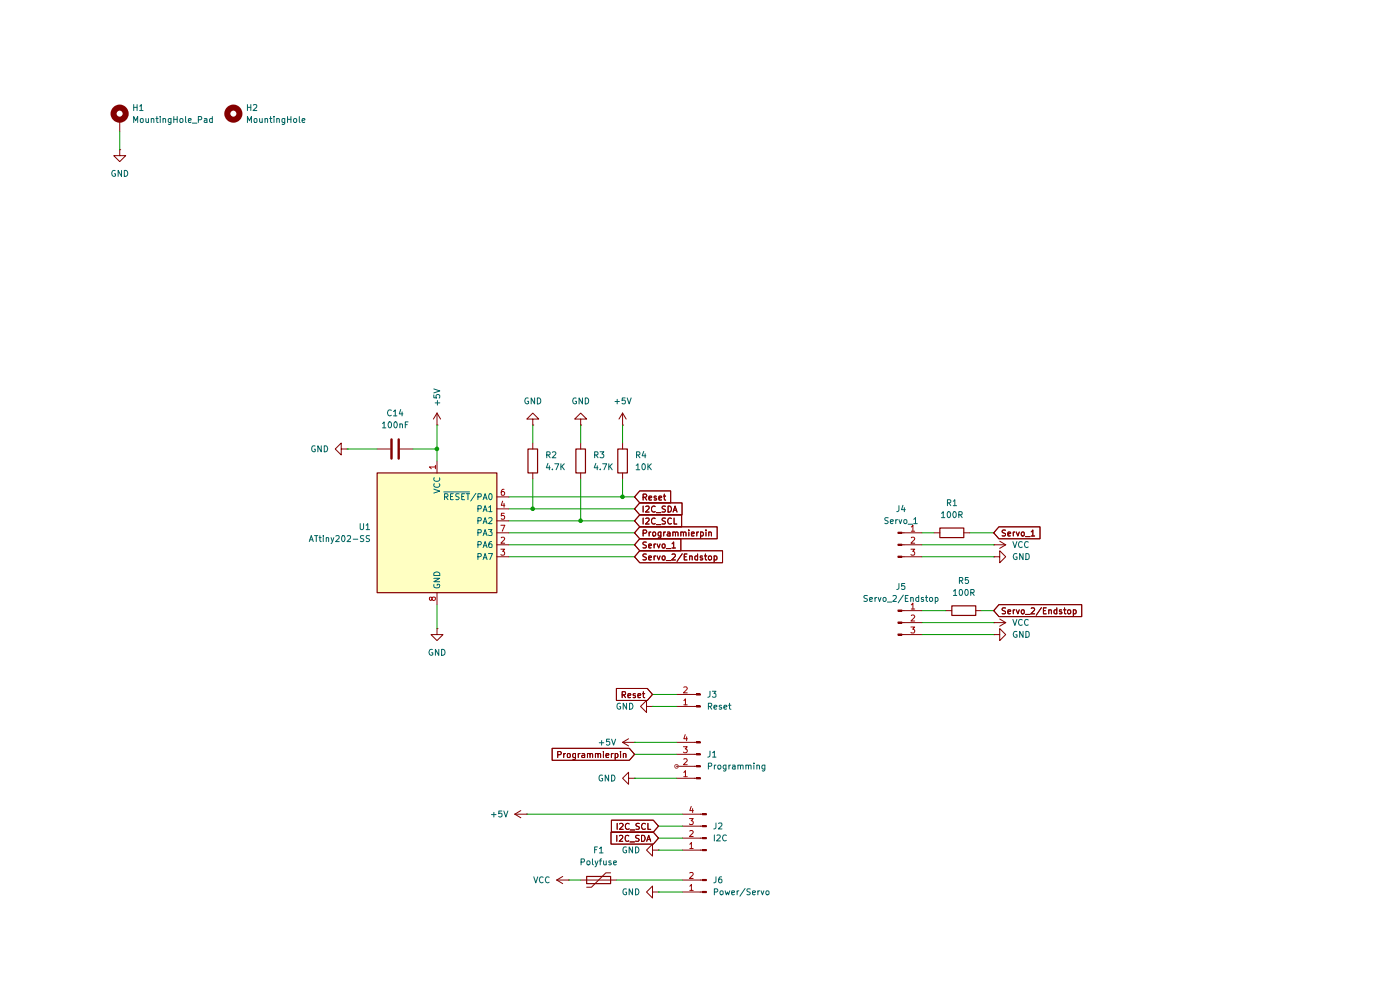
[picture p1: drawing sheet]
(kicad_sch
 (version 20250114)
 (generator "eeschema")
 (generator_version "9.0")
 (paper "A4")
 (lib_symbols
  (symbol "Connector:Conn_01x02_Pin"
   (pin_names
    (offset 1.016) (hide yes)) (exclude_from_sim no) (in_bom yes) (on_board yes)
   (property "Reference" "J" (at 0 2.54 0) (effects (font (size 1.27 1.27))))
   (property "Value" "Conn_01x02_Pin" (at 0 -5.08 0) (effects (font (size 1.27 1.27))))
   (property "Footprint" "" (at 0 0 0) (effects (font (size 1.27 1.27)) (hide yes)))
   (property "Datasheet" "~" (at 0 0 0) (effects (font (size 1.27 1.27)) (hide yes)))
   (property "Description" "Generic connector, single row, 01x02, script generated" (at 0 0 0) (effects (font (size 1.27 1.27)) (hide yes)))
   (property "ki_locked" "" (at 0 0 0) (effects (font (size 1.27 1.27))))
   (symbol "Conn_01x02_Pin_1_1"
    (rectangle (start 0.8636 0.127) (end 0 -0.127) (stroke (width 0.1524) (type default)) (fill (type outline)))
    (rectangle (start 0.8636 -2.413) (end 0 -2.667) (stroke (width 0.1524) (type default)) (fill (type outline)))
    (polyline (pts (xy 1.27 0) (xy 0.8636 0)) (stroke (width 0.1524) (type default)) (fill (type none)))
    (polyline (pts (xy 1.27 -2.54) (xy 0.8636 -2.54)) (stroke (width 0.1524) (type default)) (fill (type none)))
    (pin passive line (at 5.08 0 180) (length 3.81) (name "Pin_1" (effects (font (size 1.27 1.27)))) (number "1" (effects (font (size 1.27 1.27)))))
    (pin passive line (at 5.08 -2.54 180) (length 3.81) (name "Pin_2" (effects (font (size 1.27 1.27)))) (number "2" (effects (font (size 1.27 1.27))))))
   (embedded_fonts no))
  (symbol "Connector:Conn_01x03_Pin"
   (pin_names
    (offset 1.016) (hide yes)) (exclude_from_sim no) (in_bom yes) (on_board yes)
   (property "Reference" "J" (at 0 5.08 0) (effects (font (size 1.27 1.27))))
   (property "Value" "Conn_01x03_Pin" (at 0 -5.08 0) (effects (font (size 1.27 1.27))))
   (property "Footprint" "" (at 0 0 0) (effects (font (size 1.27 1.27)) (hide yes)))
   (property "Datasheet" "~" (at 0 0 0) (effects (font (size 1.27 1.27)) (hide yes)))
   (property "Description" "Generic connector, single row, 01x03, script generated" (at 0 0 0) (effects (font (size 1.27 1.27)) (hide yes)))
   (property "ki_locked" "" (at 0 0 0) (effects (font (size 1.27 1.27))))
   (symbol "Conn_01x03_Pin_1_1"
    (rectangle (start 0.8636 2.667) (end 0 2.413) (stroke (width 0.1524) (type default)) (fill (type outline)))
    (rectangle (start 0.8636 0.127) (end 0 -0.127) (stroke (width 0.1524) (type default)) (fill (type outline)))
    (rectangle (start 0.8636 -2.413) (end 0 -2.667) (stroke (width 0.1524) (type default)) (fill (type outline)))
    (polyline (pts (xy 1.27 2.54) (xy 0.8636 2.54)) (stroke (width 0.1524) (type default)) (fill (type none)))
    (polyline (pts (xy 1.27 0) (xy 0.8636 0)) (stroke (width 0.1524) (type default)) (fill (type none)))
    (polyline (pts (xy 1.27 -2.54) (xy 0.8636 -2.54)) (stroke (width 0.1524) (type default)) (fill (type none)))
    (pin passive line (at 5.08 2.54 180) (length 3.81) (name "Pin_1" (effects (font (size 1.27 1.27)))) (number "1" (effects (font (size 1.27 1.27)))))
    (pin passive line (at 5.08 0 180) (length 3.81) (name "Pin_2" (effects (font (size 1.27 1.27)))) (number "2" (effects (font (size 1.27 1.27)))))
    (pin passive line (at 5.08 -2.54 180) (length 3.81) (name "Pin_3" (effects (font (size 1.27 1.27)))) (number "3" (effects (font (size 1.27 1.27))))))
   (embedded_fonts no))
  (symbol "Connector:Conn_01x04_Pin"
   (pin_names
    (offset 1.016) (hide yes)) (exclude_from_sim no) (in_bom yes) (on_board yes)
   (property "Reference" "J" (at 0 5.08 0) (effects (font (size 1.27 1.27))))
   (property "Value" "Conn_01x04_Pin" (at 0 -7.62 0) (effects (font (size 1.27 1.27))))
   (property "Footprint" "" (at 0 0 0) (effects (font (size 1.27 1.27)) (hide yes)))
   (property "Datasheet" "~" (at 0 0 0) (effects (font (size 1.27 1.27)) (hide yes)))
   (property "Description" "Generic connector, single row, 01x04, script generated" (at 0 0 0) (effects (font (size 1.27 1.27)) (hide yes)))
   (property "ki_locked" "" (at 0 0 0) (effects (font (size 1.27 1.27))))
   (symbol "Conn_01x04_Pin_1_1"
    (rectangle (start 0.8636 2.667) (end 0 2.413) (stroke (width 0.1524) (type default)) (fill (type outline)))
    (rectangle (start 0.8636 0.127) (end 0 -0.127) (stroke (width 0.1524) (type default)) (fill (type outline)))
    (rectangle (start 0.8636 -2.413) (end 0 -2.667) (stroke (width 0.1524) (type default)) (fill (type outline)))
    (rectangle (start 0.8636 -4.953) (end 0 -5.207) (stroke (width 0.1524) (type default)) (fill (type outline)))
    (polyline (pts (xy 1.27 2.54) (xy 0.8636 2.54)) (stroke (width 0.1524) (type default)) (fill (type none)))
    (polyline (pts (xy 1.27 0) (xy 0.8636 0)) (stroke (width 0.1524) (type default)) (fill (type none)))
    (polyline (pts (xy 1.27 -2.54) (xy 0.8636 -2.54)) (stroke (width 0.1524) (type default)) (fill (type none)))
    (polyline (pts (xy 1.27 -5.08) (xy 0.8636 -5.08)) (stroke (width 0.1524) (type default)) (fill (type none)))
    (pin passive line (at 5.08 2.54 180) (length 3.81) (name "Pin_1" (effects (font (size 1.27 1.27)))) (number "1" (effects (font (size 1.27 1.27)))))
    (pin passive line (at 5.08 0 180) (length 3.81) (name "Pin_2" (effects (font (size 1.27 1.27)))) (number "2" (effects (font (size 1.27 1.27)))))
    (pin passive line (at 5.08 -2.54 180) (length 3.81) (name "Pin_3" (effects (font (size 1.27 1.27)))) (number "3" (effects (font (size 1.27 1.27)))))
    (pin passive line (at 5.08 -5.08 180) (length 3.81) (name "Pin_4" (effects (font (size 1.27 1.27)))) (number "4" (effects (font (size 1.27 1.27))))))
   (embedded_fonts no))
  (symbol "Device:C"
   (pin_numbers (hide yes))
   (pin_names
    (offset 0.254)) (exclude_from_sim no) (in_bom yes) (on_board yes)
   (property "Reference" "C" (at 0.635 2.54 0) (effects (font (size 1.27 1.27)) (justify left)))
   (property "Value" "C" (at 0.635 -2.54 0) (effects (font (size 1.27 1.27)) (justify left)))
   (property "Footprint" "" (at 0.9652 -3.81 0) (effects (font (size 1.27 1.27)) (hide yes)))
   (property "Datasheet" "~" (at 0 0 0) (effects (font (size 1.27 1.27)) (hide yes)))
   (property "Description" "Unpolarized capacitor" (at 0 0 0) (effects (font (size 1.27 1.27)) (hide yes)))
   (symbol "C_0_1"
    (polyline (pts (xy -2.032 0.762) (xy 2.032 0.762)) (stroke (width 0.508) (type default)) (fill (type none)))
    (polyline (pts (xy -2.032 -0.762) (xy 2.032 -0.762)) (stroke (width 0.508) (type default)) (fill (type none))))
   (symbol "C_1_1"
    (pin passive line (at 0 3.81 270) (length 2.794) (name "~" (effects (font (size 1.27 1.27)))) (number "1" (effects (font (size 1.27 1.27)))))
    (pin passive line (at 0 -3.81 90) (length 2.794) (name "~" (effects (font (size 1.27 1.27)))) (number "2" (effects (font (size 1.27 1.27))))))
   (embedded_fonts no))
  (symbol "Device:Polyfuse"
   (pin_numbers (hide yes))
   (pin_names
    (offset 0)) (exclude_from_sim no) (in_bom yes) (on_board yes)
   (property "Reference" "F" (at -2.54 0 90) (effects (font (size 1.27 1.27))))
   (property "Value" "Polyfuse" (at 2.54 0 90) (effects (font (size 1.27 1.27))))
   (property "Footprint" "" (at 1.27 -5.08 0) (effects (font (size 1.27 1.27)) (justify left) (hide yes)))
   (property "Datasheet" "~" (at 0 0 0) (effects (font (size 1.27 1.27)) (hide yes)))
   (property "Description" "Resettable fuse, polymeric positive temperature coefficient" (at 0 0 0) (effects (font (size 1.27 1.27)) (hide yes)))
   (symbol "Polyfuse_0_1"
    (polyline (pts (xy -1.524 2.54) (xy -1.524 1.524) (xy 1.524 -1.524) (xy 1.524 -2.54)) (stroke (width 0) (type default)) (fill (type none)))
    (rectangle (start -0.762 2.54) (end 0.762 -2.54) (stroke (width 0.254) (type default)) (fill (type none)))
    (polyline (pts (xy 0 2.54) (xy 0 -2.54)) (stroke (width 0) (type default)) (fill (type none))))
   (symbol "Polyfuse_1_1"
    (pin passive line (at 0 3.81 270) (length 1.27) (name "~" (effects (font (size 1.27 1.27)))) (number "1" (effects (font (size 1.27 1.27)))))
    (pin passive line (at 0 -3.81 90) (length 1.27) (name "~" (effects (font (size 1.27 1.27)))) (number "2" (effects (font (size 1.27 1.27))))))
   (embedded_fonts no))
  (symbol "Device:R"
   (pin_numbers (hide yes))
   (pin_names
    (offset 0)) (exclude_from_sim no) (in_bom yes) (on_board yes)
   (property "Reference" "R" (at 2.032 0 90) (effects (font (size 1.27 1.27))))
   (property "Value" "R" (at 0 0 90) (effects (font (size 1.27 1.27))))
   (property "Footprint" "" (at -1.778 0 90) (effects (font (size 1.27 1.27)) (hide yes)))
   (property "Datasheet" "~" (at 0 0 0) (effects (font (size 1.27 1.27)) (hide yes)))
   (property "Description" "Resistor" (at 0 0 0) (effects (font (size 1.27 1.27)) (hide yes)))
   (symbol "R_0_1"
    (rectangle (start -1.016 -2.54) (end 1.016 2.54) (stroke (width 0.254) (type default)) (fill (type none))))
   (symbol "R_1_1"
    (pin passive line (at 0 3.81 270) (length 1.27) (name "~" (effects (font (size 1.27 1.27)))) (number "1" (effects (font (size 1.27 1.27)))))
    (pin passive line (at 0 -3.81 90) (length 1.27) (name "~" (effects (font (size 1.27 1.27)))) (number "2" (effects (font (size 1.27 1.27))))))
   (embedded_fonts no))
  (symbol "MCU_Microchip_ATtiny:ATtiny202-SS" (exclude_from_sim no) (in_bom yes) (on_board yes)
   (property "Reference" "U" (at -12.7 13.97 0) (effects (font (size 1.27 1.27)) (justify left bottom)))
   (property "Value" "ATtiny202-SS" (at 2.54 -13.97 0) (effects (font (size 1.27 1.27)) (justify left top)))
   (property "Footprint" "Package_SO:SOIC-8_3.9x4.9mm_P1.27mm" (at 0 0 0) (effects (font (size 1.27 1.27)
    (italic yes)) (hide yes)))
   (property "Datasheet" "http://ww1.microchip.com/downloads/en/DeviceDoc/ATtiny202-402-AVR-MCU-with-Core-Independent-Peripherals_and-picoPower-40001969A.pdf" (at 0 0 0) (effects (font (size 1.27 1.27)) (hide yes)))
   (property "Description" "20MHz, 2kB Flash, 128B SRAM, 64B EEPROM, SOIC-8" (at 0 0 0) (effects (font (size 1.27 1.27)) (hide yes)))
   (symbol "ATtiny202-SS_0_1"
    (rectangle (start -12.7 -12.7) (end 12.7 12.7) (stroke (width 0.254) (type default)) (fill (type background))))
   (symbol "ATtiny202-SS_1_1"
    (pin power_in line (at 0 15.24 270) (length 2.54) (name "VCC" (effects (font (size 1.27 1.27)))) (number "1" (effects (font (size 1.27 1.27)))))
    (pin power_in line (at 0 -15.24 90) (length 2.54) (name "GND" (effects (font (size 1.27 1.27)))) (number "8" (effects (font (size 1.27 1.27)))))
    (pin bidirectional line (at 15.24 7.62 180) (length 2.54) (name "~{RESET}/PA0" (effects (font (size 1.27 1.27)))) (number "6" (effects (font (size 1.27 1.27)))))
    (pin bidirectional line (at 15.24 5.08 180) (length 2.54) (name "PA1" (effects (font (size 1.27 1.27)))) (number "4" (effects (font (size 1.27 1.27)))))
    (pin bidirectional line (at 15.24 2.54 180) (length 2.54) (name "PA2" (effects (font (size 1.27 1.27)))) (number "5" (effects (font (size 1.27 1.27)))))
    (pin bidirectional line (at 15.24 0 180) (length 2.54) (name "PA3" (effects (font (size 1.27 1.27)))) (number "7" (effects (font (size 1.27 1.27)))))
    (pin bidirectional line (at 15.24 -2.54 180) (length 2.54) (name "PA6" (effects (font (size 1.27 1.27)))) (number "2" (effects (font (size 1.27 1.27)))))
    (pin bidirectional line (at 15.24 -5.08 180) (length 2.54) (name "PA7" (effects (font (size 1.27 1.27)))) (number "3" (effects (font (size 1.27 1.27))))))
   (embedded_fonts no))
  (symbol "Mechanical:MountingHole"
   (pin_names
    (offset 1.016)) (exclude_from_sim no) (in_bom no) (on_board yes)
   (property "Reference" "H" (at 0 5.08 0) (effects (font (size 1.27 1.27))))
   (property "Value" "MountingHole" (at 0 3.175 0) (effects (font (size 1.27 1.27))))
   (property "Footprint" "" (at 0 0 0) (effects (font (size 1.27 1.27)) (hide yes)))
   (property "Datasheet" "~" (at 0 0 0) (effects (font (size 1.27 1.27)) (hide yes)))
   (property "Description" "Mounting Hole without connection" (at 0 0 0) (effects (font (size 1.27 1.27)) (hide yes)))
   (symbol "MountingHole_0_1"
    (circle (center 0 0) (radius 1.27) (stroke (width 1.27) (type default)) (fill (type none))))
   (embedded_fonts no))
  (symbol "Mechanical:MountingHole_Pad"
   (pin_numbers (hide yes))
   (pin_names
    (offset 1.016) (hide yes)) (exclude_from_sim no) (in_bom no) (on_board yes)
   (property "Reference" "H" (at 0 6.35 0) (effects (font (size 1.27 1.27))))
   (property "Value" "MountingHole_Pad" (at 0 4.445 0) (effects (font (size 1.27 1.27))))
   (property "Footprint" "" (at 0 0 0) (effects (font (size 1.27 1.27)) (hide yes)))
   (property "Datasheet" "~" (at 0 0 0) (effects (font (size 1.27 1.27)) (hide yes)))
   (property "Description" "Mounting Hole with connection" (at 0 0 0) (effects (font (size 1.27 1.27)) (hide yes)))
   (symbol "MountingHole_Pad_0_1"
    (circle (center 0 1.27) (radius 1.27) (stroke (width 1.27) (type default)) (fill (type none))))
   (symbol "MountingHole_Pad_1_1"
    (pin input line (at 0 -2.54 90) (length 2.54) (name "1" (effects (font (size 1.27 1.27)))) (number "1" (effects (font (size 1.27 1.27))))))
   (embedded_fonts no))
  (symbol "power:+5V"
   (power)
   (pin_numbers (hide yes))
   (pin_names
    (offset 0) (hide yes)) (exclude_from_sim no) (in_bom yes) (on_board yes)
   (property "Reference" "#PWR" (at 0 -3.81 0) (effects (font (size 1.27 1.27)) (hide yes)))
   (property "Value" "+5V" (at 0 3.556 0) (effects (font (size 1.27 1.27))))
   (property "Footprint" "" (at 0 0 0) (effects (font (size 1.27 1.27)) (hide yes)))
   (property "Datasheet" "" (at 0 0 0) (effects (font (size 1.27 1.27)) (hide yes)))
   (property "Description" "Power symbol creates a global label with name \"+5V\"" (at 0 0 0) (effects (font (size 1.27 1.27)) (hide yes)))
   (symbol "+5V_0_1"
    (polyline (pts (xy -0.762 1.27) (xy 0 2.54)) (stroke (width 0) (type default)) (fill (type none)))
    (polyline (pts (xy 0 2.54) (xy 0.762 1.27)) (stroke (width 0) (type default)) (fill (type none)))
    (polyline (pts (xy 0 0) (xy 0 2.54)) (stroke (width 0) (type default)) (fill (type none))))
   (symbol "+5V_1_1"
    (pin power_in line (at 0 0 90) (length 0) (name "~" (effects (font (size 1.27 1.27)))) (number "1" (effects (font (size 1.27 1.27))))))
   (embedded_fonts no))
  (symbol "power:GND"
   (power)
   (pin_numbers (hide yes))
   (pin_names
    (offset 0) (hide yes)) (exclude_from_sim no) (in_bom yes) (on_board yes)
   (property "Reference" "#PWR" (at 0 -6.35 0) (effects (font (size 1.27 1.27)) (hide yes)))
   (property "Value" "GND" (at 0 -3.81 0) (effects (font (size 1.27 1.27))))
   (property "Footprint" "" (at 0 0 0) (effects (font (size 1.27 1.27)) (hide yes)))
   (property "Datasheet" "" (at 0 0 0) (effects (font (size 1.27 1.27)) (hide yes)))
   (property "Description" "Power symbol creates a global label with name \"GND\" , ground" (at 0 0 0) (effects (font (size 1.27 1.27)) (hide yes)))
   (symbol "GND_0_1"
    (polyline (pts (xy 0 0) (xy 0 -1.27) (xy 1.27 -1.27) (xy 0 -2.54) (xy -1.27 -1.27) (xy 0 -1.27)) (stroke (width 0) (type default)) (fill (type none))))
   (symbol "GND_1_1"
    (pin power_in line (at 0 0 270) (length 0) (name "~" (effects (font (size 1.27 1.27)))) (number "1" (effects (font (size 1.27 1.27))))))
   (embedded_fonts no)))
 (junction
  (at 123.19 110.49)
  (diameter 0)
  (color 0 0 0 0))
 (junction
  (at 132.08 105.41)
  (diameter 0)
  (color 0 0 0 0))
 (junction
  (at 92.71 95.25)
  (diameter 0)
  (color 0 0 0 0))
 (junction
  (at 113.03 107.95)
  (diameter 0)
  (color 0 0 0 0))
 (wire
  (pts (xy 195.58 118.11) (xy 210.82 118.11))
  (stroke (width 0) (type default)))
 (wire
  (pts (xy 107.95 113.03) (xy 134.62 113.03))
  (stroke (width 0) (type default)))
 (wire
  (pts (xy 205.74 113.03) (xy 210.82 113.03))
  (stroke (width 0) (type default)))
 (wire
  (pts (xy 195.58 129.54) (xy 200.66 129.54))
  (stroke (width 0) (type default)))
 (wire
  (pts (xy 92.71 128.27) (xy 92.71 133.35))
  (stroke (width 0) (type default)))
 (wire
  (pts (xy 113.03 101.6) (xy 113.03 107.95))
  (stroke (width 0) (type default)))
 (wire
  (pts (xy 107.95 105.41) (xy 132.08 105.41))
  (stroke (width 0) (type default)))
 (wire
  (pts (xy 138.43 147.32) (xy 143.51 147.32))
  (stroke (width 0) (type default)))
 (wire
  (pts (xy 132.08 105.41) (xy 134.62 105.41))
  (stroke (width 0) (type default)))
 (wire
  (pts (xy 195.58 134.62) (xy 210.82 134.62))
  (stroke (width 0) (type default)))
 (wire
  (pts (xy 113.03 90.17) (xy 113.03 93.98))
  (stroke (width 0) (type default)))
 (wire
  (pts (xy 138.43 149.86) (xy 143.51 149.86))
  (stroke (width 0) (type default)))
 (wire
  (pts (xy 195.58 115.57) (xy 210.82 115.57))
  (stroke (width 0) (type default)))
 (wire
  (pts (xy 113.03 107.95) (xy 134.62 107.95))
  (stroke (width 0) (type default)))
 (wire
  (pts (xy 139.7 189.23) (xy 144.78 189.23))
  (stroke (width 0) (type default)))
 (wire
  (pts (xy 139.7 175.26) (xy 144.78 175.26))
  (stroke (width 0) (type default)))
 (wire
  (pts (xy 208.28 129.54) (xy 210.82 129.54))
  (stroke (width 0) (type default)))
 (wire
  (pts (xy 134.62 157.48) (xy 143.51 157.48))
  (stroke (width 0) (type default)))
 (wire
  (pts (xy 25.4 27.94) (xy 25.4 31.75))
  (stroke (width 0) (type default)))
 (wire
  (pts (xy 111.76 172.72) (xy 144.78 172.72))
  (stroke (width 0) (type default)))
 (wire
  (pts (xy 107.95 110.49) (xy 123.19 110.49))
  (stroke (width 0) (type default)))
 (wire
  (pts (xy 139.7 177.8) (xy 144.78 177.8))
  (stroke (width 0) (type default)))
 (wire
  (pts (xy 92.71 90.17) (xy 92.71 95.25))
  (stroke (width 0) (type default)))
 (wire
  (pts (xy 195.58 113.03) (xy 198.12 113.03))
  (stroke (width 0) (type default)))
 (wire
  (pts (xy 132.08 101.6) (xy 132.08 105.41))
  (stroke (width 0) (type default)))
 (wire
  (pts (xy 107.95 115.57) (xy 134.62 115.57))
  (stroke (width 0) (type default)))
 (wire
  (pts (xy 120.65 186.69) (xy 123.19 186.69))
  (stroke (width 0) (type default)))
 (wire
  (pts (xy 195.58 132.08) (xy 210.82 132.08))
  (stroke (width 0) (type default)))
 (wire
  (pts (xy 134.62 160.02) (xy 143.51 160.02))
  (stroke (width 0) (type default)))
 (wire
  (pts (xy 87.63 95.25) (xy 92.71 95.25))
  (stroke (width 0) (type default)))
 (wire
  (pts (xy 107.95 107.95) (xy 113.03 107.95))
  (stroke (width 0) (type default)))
 (wire
  (pts (xy 107.95 118.11) (xy 134.62 118.11))
  (stroke (width 0) (type default)))
 (wire
  (pts (xy 123.19 90.17) (xy 123.19 93.98))
  (stroke (width 0) (type default)))
 (wire
  (pts (xy 132.08 90.17) (xy 132.08 93.98))
  (stroke (width 0) (type default)))
 (wire
  (pts (xy 92.71 95.25) (xy 92.71 97.79))
  (stroke (width 0) (type default)))
 (wire
  (pts (xy 123.19 101.6) (xy 123.19 110.49))
  (stroke (width 0) (type default)))
 (wire
  (pts (xy 134.62 165.1) (xy 143.51 165.1))
  (stroke (width 0) (type default)))
 (wire
  (pts (xy 130.81 186.69) (xy 144.78 186.69))
  (stroke (width 0) (type default)))
 (wire
  (pts (xy 139.7 180.34) (xy 144.78 180.34))
  (stroke (width 0) (type default)))
 (wire
  (pts (xy 73.66 95.25) (xy 80.01 95.25))
  (stroke (width 0) (type default)))
 (wire
  (pts (xy 123.19 110.49) (xy 134.62 110.49))
  (stroke (width 0) (type default)))
 (global_label "Programmierpin"
  (shape input)
  (at 134.62 113.03 0)
  (fields_autoplaced yes)
  (effects (font (size 1.27 1.27)) (justify left))
  (property "Intersheetrefs" "${INTERSHEET_REFS}" (at 152.6636 113.03 0) (effects (font (size 1.27 1.27)) (justify left) (hide yes))))
 (global_label "Servo_2{slash}Endstop"
  (shape input)
  (at 210.82 129.54 0)
  (fields_autoplaced yes)
  (effects (font (size 1.27 1.27)) (justify left))
  (property "Intersheetrefs" "${INTERSHEET_REFS}" (at 230.0125 129.54 0) (effects (font (size 1.27 1.27)) (justify left) (hide yes))))
 (global_label "I2C_SDA"
  (shape input)
  (at 134.62 107.95 0)
  (fields_autoplaced yes)
  (effects (font (size 1.27 1.27)) (justify left))
  (property "Intersheetrefs" "${INTERSHEET_REFS}" (at 145.2252 107.95 0) (effects (font (size 1.27 1.27)) (justify left) (hide yes))))
 (global_label "Reset"
  (shape input)
  (at 134.62 105.41 0)
  (fields_autoplaced yes)
  (effects (font (size 1.27 1.27)) (justify left))
  (property "Intersheetrefs" "${INTERSHEET_REFS}" (at 142.8062 105.41 0) (effects (font (size 1.27 1.27)) (justify left) (hide yes))))
 (global_label "Programmierpin"
  (shape input)
  (at 134.62 160.02 180)
  (fields_autoplaced yes)
  (effects (font (size 1.27 1.27)) (justify right))
  (property "Intersheetrefs" "${INTERSHEET_REFS}" (at 116.5764 160.02 0) (effects (font (size 1.27 1.27)) (justify right) (hide yes))))
 (global_label "Reset"
  (shape input)
  (at 138.43 147.32 180)
  (fields_autoplaced yes)
  (effects (font (size 1.27 1.27)) (justify right))
  (property "Intersheetrefs" "${INTERSHEET_REFS}" (at 130.2438 147.32 0) (effects (font (size 1.27 1.27)) (justify right) (hide yes))))
 (global_label "I2C_SCL"
  (shape input)
  (at 139.7 175.26 180)
  (fields_autoplaced yes)
  (effects (font (size 1.27 1.27)) (justify right))
  (property "Intersheetrefs" "${INTERSHEET_REFS}" (at 129.1553 175.26 0) (effects (font (size 1.27 1.27)) (justify right) (hide yes))))
 (global_label "I2C_SCL"
  (shape input)
  (at 134.62 110.49 0)
  (fields_autoplaced yes)
  (effects (font (size 1.27 1.27)) (justify left))
  (property "Intersheetrefs" "${INTERSHEET_REFS}" (at 145.1647 110.49 0) (effects (font (size 1.27 1.27)) (justify left) (hide yes))))
 (global_label "Servo_1"
  (shape input)
  (at 210.82 113.03 0)
  (fields_autoplaced yes)
  (effects (font (size 1.27 1.27)) (justify left))
  (property "Intersheetrefs" "${INTERSHEET_REFS}" (at 221.1832 113.03 0) (effects (font (size 1.27 1.27)) (justify left) (hide yes))))
 (global_label "Servo_2{slash}Endstop"
  (shape input)
  (at 134.62 118.11 0)
  (fields_autoplaced yes)
  (effects (font (size 1.27 1.27)) (justify left))
  (property "Intersheetrefs" "${INTERSHEET_REFS}" (at 153.8125 118.11 0) (effects (font (size 1.27 1.27)) (justify left) (hide yes))))
 (global_label "Servo_1"
  (shape input)
  (at 134.62 115.57 0)
  (fields_autoplaced yes)
  (effects (font (size 1.27 1.27)) (justify left))
  (property "Intersheetrefs" "${INTERSHEET_REFS}" (at 144.9832 115.57 0) (effects (font (size 1.27 1.27)) (justify left) (hide yes))))
 (global_label "I2C_SDA"
  (shape input)
  (at 139.7 177.8 180)
  (fields_autoplaced yes)
  (effects (font (size 1.27 1.27)) (justify right))
  (property "Intersheetrefs" "${INTERSHEET_REFS}" (at 129.0948 177.8 0) (effects (font (size 1.27 1.27)) (justify right) (hide yes))))
 (symbol
  (lib_id "power:+5V")
  (at 92.71 90.17 0)
  (unit 1)
  (exclude_from_sim no)
  (in_bom yes)
  (on_board yes)
  (dnp no)
  (property "Reference" "#PWR027" (at 92.71 93.98 0) (effects (font (size 1.27 1.27)) (hide yes)))
  (property "Value" "+5V" (at 92.7101 86.36 90) (effects (font (size 1.27 1.27)) (justify left)))
  (property "Footprint" "" (at 92.71 90.17 0) (effects (font (size 1.27 1.27)) (hide yes)))
  (property "Datasheet" "" (at 92.71 90.17 0) (effects (font (size 1.27 1.27)) (hide yes)))
  (property "Description" "Power symbol creates a global label with name \"+5V\"" (at 92.71 90.17 0) (effects (font (size 1.27 1.27)) (hide yes)))
  (pin "1"))
 (symbol
  (lib_id "Mechanical:MountingHole_Pad")
  (at 25.4 25.4 0)
  (unit 1)
  (exclude_from_sim no)
  (in_bom no)
  (on_board yes)
  (dnp no)
  (fields_autoplaced yes)
  (property "Reference" "H1" (at 27.94 22.8599 0) (effects (font (size 1.27 1.27)) (justify left)))
  (property "Value" "MountingHole_Pad" (at 27.94 25.3999 0) (effects (font (size 1.27 1.27)) (justify left)))
  (property "Footprint" "MountingHole:MountingHole_3.2mm_M3_DIN965_Pad" (at 25.4 25.4 0) (effects (font (size 1.27 1.27)) (hide yes)))
  (property "Datasheet" "~" (at 25.4 25.4 0) (effects (font (size 1.27 1.27)) (hide yes)))
  (property "Description" "Mounting Hole with connection" (at 25.4 25.4 0) (effects (font (size 1.27 1.27)) (hide yes)))
  (pin "1"))
 (symbol
  (lib_id "power:GND")
  (at 210.82 134.62 90)
  (unit 1)
  (exclude_from_sim no)
  (in_bom yes)
  (on_board yes)
  (dnp no)
  (fields_autoplaced yes)
  (property "Reference" "#PWR04" (at 217.17 134.62 0) (effects (font (size 1.27 1.27)) (hide yes)))
  (property "Value" "GND" (at 214.63 134.6201 90) (effects (font (size 1.27 1.27)) (justify right)))
  (property "Footprint" "" (at 210.82 134.62 0) (effects (font (size 1.27 1.27)) (hide yes)))
  (property "Datasheet" "" (at 210.82 134.62 0) (effects (font (size 1.27 1.27)) (hide yes)))
  (property "Description" "Power symbol creates a global label with name \"GND\" , ground" (at 210.82 134.62 0) (effects (font (size 1.27 1.27)) (hide yes)))
  (pin "1"))
 (symbol
  (lib_id "Device:Polyfuse")
  (at 127 186.69 270)
  (unit 1)
  (exclude_from_sim no)
  (in_bom yes)
  (on_board yes)
  (dnp no)
  (fields_autoplaced yes)
  (property "Reference" "F1" (at 127 180.34 90) (effects (font (size 1.27 1.27))))
  (property "Value" "Polyfuse" (at 127 182.88 90) (effects (font (size 1.27 1.27))))
  (property "Footprint" "Fuse:Fuse_0805_2012Metric_Pad1.15x1.40mm_HandSolder" (at 121.92 187.96 0) (effects (font (size 1.27 1.27)) (justify left) (hide yes)))
  (property "Datasheet" "~" (at 127 186.69 0) (effects (font (size 1.27 1.27)) (hide yes)))
  (property "Description" "Resettable fuse, polymeric positive temperature coefficient" (at 127 186.69 0) (effects (font (size 1.27 1.27)) (hide yes)))
  (pin "2")
  (pin "1"))
 (symbol
  (lib_id "power:GND")
  (at 113.03 90.17 180)
  (unit 1)
  (exclude_from_sim no)
  (in_bom yes)
  (on_board yes)
  (dnp no)
  (fields_autoplaced yes)
  (property "Reference" "#PWR017" (at 113.03 83.82 0) (effects (font (size 1.27 1.27)) (hide yes)))
  (property "Value" "GND" (at 113.03 85.09 0) (effects (font (size 1.27 1.27))))
  (property "Footprint" "" (at 113.03 90.17 0) (effects (font (size 1.27 1.27)) (hide yes)))
  (property "Datasheet" "" (at 113.03 90.17 0) (effects (font (size 1.27 1.27)) (hide yes)))
  (property "Description" "Power symbol creates a global label with name \"GND\" , ground" (at 113.03 90.17 0) (effects (font (size 1.27 1.27)) (hide yes)))
  (pin "1"))
 (symbol
  (lib_id "power:+5V")
  (at 111.76 172.72 90)
  (unit 1)
  (exclude_from_sim no)
  (in_bom yes)
  (on_board yes)
  (dnp no)
  (fields_autoplaced yes)
  (property "Reference" "#PWR024" (at 115.57 172.72 0) (effects (font (size 1.27 1.27)) (hide yes)))
  (property "Value" "+5V" (at 107.95 172.7199 90) (effects (font (size 1.27 1.27)) (justify left)))
  (property "Footprint" "" (at 111.76 172.72 0) (effects (font (size 1.27 1.27)) (hide yes)))
  (property "Datasheet" "" (at 111.76 172.72 0) (effects (font (size 1.27 1.27)) (hide yes)))
  (property "Description" "Power symbol creates a global label with name \"+5V\"" (at 111.76 172.72 0) (effects (font (size 1.27 1.27)) (hide yes)))
  (pin "1"))
 (symbol
  (lib_id "Device:R")
  (at 204.47 129.54 90)
  (unit 1)
  (exclude_from_sim no)
  (in_bom yes)
  (on_board yes)
  (dnp no)
  (fields_autoplaced yes)
  (property "Reference" "R5" (at 204.47 123.19 90) (effects (font (size 1.27 1.27))))
  (property "Value" "100R" (at 204.47 125.73 90) (effects (font (size 1.27 1.27))))
  (property "Footprint" "Resistor_SMD:R_0805_2012Metric_Pad1.20x1.40mm_HandSolder" (at 204.47 131.318 90) (effects (font (size 1.27 1.27)) (hide yes)))
  (property "Datasheet" "~" (at 204.47 129.54 0) (effects (font (size 1.27 1.27)) (hide yes)))
  (property "Description" "Resistor" (at 204.47 129.54 0) (effects (font (size 1.27 1.27)) (hide yes)))
  (pin "2")
  (pin "1"))
 (symbol
  (lib_id "Connector:Conn_01x03_Pin")
  (at 190.5 132.08 0)
  (unit 1)
  (exclude_from_sim no)
  (in_bom yes)
  (on_board yes)
  (dnp no)
  (fields_autoplaced yes)
  (property "Reference" "J5" (at 191.135 124.46 0) (effects (font (size 1.27 1.27))))
  (property "Value" "Servo_2/Endstop" (at 191.135 127 0) (effects (font (size 1.27 1.27))))
  (property "Footprint" "Connector_JST:JST_XH_B3B-XH-A_1x03_P2.50mm_Vertical" (at 190.5 132.08 0) (effects (font (size 1.27 1.27)) (hide yes)))
  (property "Datasheet" "~" (at 190.5 132.08 0) (effects (font (size 1.27 1.27)) (hide yes)))
  (property "Description" "Generic connector, single row, 01x03, script generated" (at 190.5 132.08 0) (effects (font (size 1.27 1.27)) (hide yes)))
  (pin "2")
  (pin "3")
  (pin "1"))
 (symbol
  (lib_id "power:+5V")
  (at 210.82 132.08 270)
  (unit 1)
  (exclude_from_sim no)
  (in_bom yes)
  (on_board yes)
  (dnp no)
  (fields_autoplaced yes)
  (property "Reference" "#PWR03" (at 207.01 132.08 0) (effects (font (size 1.27 1.27)) (hide yes)))
  (property "Value" "VCC" (at 214.63 132.0799 90) (effects (font (size 1.27 1.27)) (justify left)))
  (property "Footprint" "" (at 210.82 132.08 0) (effects (font (size 1.27 1.27)) (hide yes)))
  (property "Datasheet" "" (at 210.82 132.08 0) (effects (font (size 1.27 1.27)) (hide yes)))
  (property "Description" "Power symbol creates a global label with name \"+5V\"" (at 210.82 132.08 0) (effects (font (size 1.27 1.27)) (hide yes)))
  (pin "1"))
 (symbol
  (lib_id "Device:R")
  (at 132.08 97.79 0)
  (unit 1)
  (exclude_from_sim no)
  (in_bom yes)
  (on_board yes)
  (dnp no)
  (fields_autoplaced yes)
  (property "Reference" "R4" (at 134.62 96.5199 0) (effects (font (size 1.27 1.27)) (justify left)))
  (property "Value" "10K" (at 134.62 99.0599 0) (effects (font (size 1.27 1.27)) (justify left)))
  (property "Footprint" "Resistor_SMD:R_0805_2012Metric_Pad1.20x1.40mm_HandSolder" (at 130.302 97.79 90) (effects (font (size 1.27 1.27)) (hide yes)))
  (property "Datasheet" "~" (at 132.08 97.79 0) (effects (font (size 1.27 1.27)) (hide yes)))
  (property "Description" "Resistor" (at 132.08 97.79 0) (effects (font (size 1.27 1.27)) (hide yes)))
  (pin "2")
  (pin "1"))
 (symbol
  (lib_id "power:GND")
  (at 139.7 180.34 270)
  (unit 1)
  (exclude_from_sim no)
  (in_bom yes)
  (on_board yes)
  (dnp no)
  (fields_autoplaced yes)
  (property "Reference" "#PWR025" (at 133.35 180.34 0) (effects (font (size 1.27 1.27)) (hide yes)))
  (property "Value" "GND" (at 135.89 180.3399 90) (effects (font (size 1.27 1.27)) (justify right)))
  (property "Footprint" "" (at 139.7 180.34 0) (effects (font (size 1.27 1.27)) (hide yes)))
  (property "Datasheet" "" (at 139.7 180.34 0) (effects (font (size 1.27 1.27)) (hide yes)))
  (property "Description" "Power symbol creates a global label with name \"GND\" , ground" (at 139.7 180.34 0) (effects (font (size 1.27 1.27)) (hide yes)))
  (pin "1"))
 (symbol
  (lib_id "Connector:Conn_01x03_Pin")
  (at 190.5 115.57 0)
  (unit 1)
  (exclude_from_sim no)
  (in_bom yes)
  (on_board yes)
  (dnp no)
  (fields_autoplaced yes)
  (property "Reference" "J4" (at 191.135 107.95 0) (effects (font (size 1.27 1.27))))
  (property "Value" "Servo_1" (at 191.135 110.49 0) (effects (font (size 1.27 1.27))))
  (property "Footprint" "Connector_JST:JST_XH_B3B-XH-A_1x03_P2.50mm_Vertical" (at 190.5 115.57 0) (effects (font (size 1.27 1.27)) (hide yes)))
  (property "Datasheet" "~" (at 190.5 115.57 0) (effects (font (size 1.27 1.27)) (hide yes)))
  (property "Description" "Generic connector, single row, 01x03, script generated" (at 190.5 115.57 0) (effects (font (size 1.27 1.27)) (hide yes)))
  (pin "2")
  (pin "3")
  (pin "1"))
 (symbol
  (lib_id "Device:R")
  (at 123.19 97.79 0)
  (unit 1)
  (exclude_from_sim no)
  (in_bom yes)
  (on_board yes)
  (dnp no)
  (fields_autoplaced yes)
  (property "Reference" "R3" (at 125.73 96.5199 0) (effects (font (size 1.27 1.27)) (justify left)))
  (property "Value" "4.7K" (at 125.73 99.0599 0) (effects (font (size 1.27 1.27)) (justify left)))
  (property "Footprint" "Resistor_SMD:R_0805_2012Metric_Pad1.20x1.40mm_HandSolder" (at 121.412 97.79 90) (effects (font (size 1.27 1.27)) (hide yes)))
  (property "Datasheet" "~" (at 123.19 97.79 0) (effects (font (size 1.27 1.27)) (hide yes)))
  (property "Description" "Resistor" (at 123.19 97.79 0) (effects (font (size 1.27 1.27)) (hide yes)))
  (pin "2")
  (pin "1"))
 (symbol
  (lib_id "power:GND")
  (at 134.62 165.1 270)
  (unit 1)
  (exclude_from_sim no)
  (in_bom yes)
  (on_board yes)
  (dnp no)
  (fields_autoplaced yes)
  (property "Reference" "#PWR022" (at 128.27 165.1 0) (effects (font (size 1.27 1.27)) (hide yes)))
  (property "Value" "GND" (at 130.81 165.0999 90) (effects (font (size 1.27 1.27)) (justify right)))
  (property "Footprint" "" (at 134.62 165.1 0) (effects (font (size 1.27 1.27)) (hide yes)))
  (property "Datasheet" "" (at 134.62 165.1 0) (effects (font (size 1.27 1.27)) (hide yes)))
  (property "Description" "Power symbol creates a global label with name \"GND\" , ground" (at 134.62 165.1 0) (effects (font (size 1.27 1.27)) (hide yes)))
  (pin "1"))
 (symbol
  (lib_id "Device:R")
  (at 201.93 113.03 90)
  (unit 1)
  (exclude_from_sim no)
  (in_bom yes)
  (on_board yes)
  (dnp no)
  (fields_autoplaced yes)
  (property "Reference" "R1" (at 201.93 106.68 90) (effects (font (size 1.27 1.27))))
  (property "Value" "100R" (at 201.93 109.22 90) (effects (font (size 1.27 1.27))))
  (property "Footprint" "Resistor_SMD:R_0805_2012Metric_Pad1.20x1.40mm_HandSolder" (at 201.93 114.808 90) (effects (font (size 1.27 1.27)) (hide yes)))
  (property "Datasheet" "~" (at 201.93 113.03 0) (effects (font (size 1.27 1.27)) (hide yes)))
  (property "Description" "Resistor" (at 201.93 113.03 0) (effects (font (size 1.27 1.27)) (hide yes)))
  (pin "2")
  (pin "1"))
 (symbol
  (lib_id "power:GND")
  (at 123.19 90.17 180)
  (unit 1)
  (exclude_from_sim no)
  (in_bom yes)
  (on_board yes)
  (dnp no)
  (fields_autoplaced yes)
  (property "Reference" "#PWR018" (at 123.19 83.82 0) (effects (font (size 1.27 1.27)) (hide yes)))
  (property "Value" "GND" (at 123.19 85.09 0) (effects (font (size 1.27 1.27))))
  (property "Footprint" "" (at 123.19 90.17 0) (effects (font (size 1.27 1.27)) (hide yes)))
  (property "Datasheet" "" (at 123.19 90.17 0) (effects (font (size 1.27 1.27)) (hide yes)))
  (property "Description" "Power symbol creates a global label with name \"GND\" , ground" (at 123.19 90.17 0) (effects (font (size 1.27 1.27)) (hide yes)))
  (pin "1"))
 (symbol
  (lib_id "MCU_Microchip_ATtiny:ATtiny202-SS")
  (at 92.71 113.03 0)
  (unit 1)
  (exclude_from_sim no)
  (in_bom yes)
  (on_board yes)
  (dnp no)
  (fields_autoplaced yes)
  (property "Reference" "U1" (at 78.74 111.7599 0) (effects (font (size 1.27 1.27)) (justify right)))
  (property "Value" "ATtiny202-SS" (at 78.74 114.2999 0) (effects (font (size 1.27 1.27)) (justify right)))
  (property "Footprint" "Package_SO:SOIC-8_3.9x4.9mm_P1.27mm" (at 92.71 113.03 0) (effects (font (size 1.27 1.27)
    (italic yes)) (hide yes)))
  (property "Datasheet" "http://ww1.microchip.com/downloads/en/DeviceDoc/ATtiny202-402-AVR-MCU-with-Core-Independent-Peripherals_and-picoPower-40001969A.pdf" (at 92.71 113.03 0) (effects (font (size 1.27 1.27)) (hide yes)))
  (property "Description" "20MHz, 2kB Flash, 128B SRAM, 64B EEPROM, SOIC-8" (at 92.71 113.03 0) (effects (font (size 1.27 1.27)) (hide yes)))
  (pin "6")
  (pin "4")
  (pin "5")
  (pin "1")
  (pin "8")
  (pin "2")
  (pin "7")
  (pin "3"))
 (symbol
  (lib_id "Mechanical:MountingHole")
  (at 49.53 24.13 0)
  (unit 1)
  (exclude_from_sim no)
  (in_bom no)
  (on_board yes)
  (dnp no)
  (fields_autoplaced yes)
  (property "Reference" "H2" (at 52.07 22.8599 0) (effects (font (size 1.27 1.27)) (justify left)))
  (property "Value" "MountingHole" (at 52.07 25.3999 0) (effects (font (size 1.27 1.27)) (justify left)))
  (property "Footprint" "MountingHole:MountingHole_3.2mm_M3_DIN965" (at 49.53 24.13 0) (effects (font (size 1.27 1.27)) (hide yes)))
  (property "Datasheet" "~" (at 49.53 24.13 0) (effects (font (size 1.27 1.27)) (hide yes)))
  (property "Description" "Mounting Hole without connection" (at 49.53 24.13 0) (effects (font (size 1.27 1.27)) (hide yes))))
 (symbol
  (lib_id "power:+5V")
  (at 132.08 90.17 0)
  (unit 1)
  (exclude_from_sim no)
  (in_bom yes)
  (on_board yes)
  (dnp no)
  (fields_autoplaced yes)
  (property "Reference" "#PWR029" (at 132.08 93.98 0) (effects (font (size 1.27 1.27)) (hide yes)))
  (property "Value" "+5V" (at 132.08 85.09 0) (effects (font (size 1.27 1.27))))
  (property "Footprint" "" (at 132.08 90.17 0) (effects (font (size 1.27 1.27)) (hide yes)))
  (property "Datasheet" "" (at 132.08 90.17 0) (effects (font (size 1.27 1.27)) (hide yes)))
  (property "Description" "Power symbol creates a global label with name \"+5V\"" (at 132.08 90.17 0) (effects (font (size 1.27 1.27)) (hide yes)))
  (pin "1"))
 (symbol
  (lib_id "Connector:Conn_01x02_Pin")
  (at 149.86 189.23 180)
  (unit 1)
  (exclude_from_sim no)
  (in_bom yes)
  (on_board yes)
  (dnp no)
  (fields_autoplaced yes)
  (property "Reference" "J6" (at 151.13 186.6899 0) (effects (font (size 1.27 1.27)) (justify right)))
  (property "Value" "Power/Servo" (at 151.13 189.2299 0) (effects (font (size 1.27 1.27)) (justify right)))
  (property "Footprint" "Connector_JST:JST_XH_B2B-XH-A_1x02_P2.50mm_Vertical" (at 149.86 189.23 0) (effects (font (size 1.27 1.27)) (hide yes)))
  (property "Datasheet" "~" (at 149.86 189.23 0) (effects (font (size 1.27 1.27)) (hide yes)))
  (property "Description" "Generic connector, single row, 01x02, script generated" (at 149.86 189.23 0) (effects (font (size 1.27 1.27)) (hide yes)))
  (pin "2")
  (pin "1"))
 (symbol
  (lib_id "power:GND")
  (at 25.4 31.75 0)
  (unit 1)
  (exclude_from_sim no)
  (in_bom yes)
  (on_board yes)
  (dnp no)
  (fields_autoplaced yes)
  (property "Reference" "#PWR030" (at 25.4 38.1 0) (effects (font (size 1.27 1.27)) (hide yes)))
  (property "Value" "GND" (at 25.4 36.83 0) (effects (font (size 1.27 1.27))))
  (property "Footprint" "" (at 25.4 31.75 0) (effects (font (size 1.27 1.27)) (hide yes)))
  (property "Datasheet" "" (at 25.4 31.75 0) (effects (font (size 1.27 1.27)) (hide yes)))
  (property "Description" "Power symbol creates a global label with name \"GND\" , ground" (at 25.4 31.75 0) (effects (font (size 1.27 1.27)) (hide yes)))
  (pin "1"))
 (symbol
  (lib_id "power:+5V")
  (at 120.65 186.69 90)
  (unit 1)
  (exclude_from_sim no)
  (in_bom yes)
  (on_board yes)
  (dnp no)
  (fields_autoplaced yes)
  (property "Reference" "#PWR06" (at 124.46 186.69 0) (effects (font (size 1.27 1.27)) (hide yes)))
  (property "Value" "VCC" (at 116.84 186.6899 90) (effects (font (size 1.27 1.27)) (justify left)))
  (property "Footprint" "" (at 120.65 186.69 0) (effects (font (size 1.27 1.27)) (hide yes)))
  (property "Datasheet" "" (at 120.65 186.69 0) (effects (font (size 1.27 1.27)) (hide yes)))
  (property "Description" "Power symbol creates a global label with name \"+5V\"" (at 120.65 186.69 0) (effects (font (size 1.27 1.27)) (hide yes)))
  (pin "1"))
 (symbol
  (lib_id "power:+5V")
  (at 134.62 157.48 90)
  (unit 1)
  (exclude_from_sim no)
  (in_bom yes)
  (on_board yes)
  (dnp no)
  (fields_autoplaced yes)
  (property "Reference" "#PWR021" (at 138.43 157.48 0) (effects (font (size 1.27 1.27)) (hide yes)))
  (property "Value" "+5V" (at 130.81 157.4799 90) (effects (font (size 1.27 1.27)) (justify left)))
  (property "Footprint" "" (at 134.62 157.48 0) (effects (font (size 1.27 1.27)) (hide yes)))
  (property "Datasheet" "" (at 134.62 157.48 0) (effects (font (size 1.27 1.27)) (hide yes)))
  (property "Description" "Power symbol creates a global label with name \"+5V\"" (at 134.62 157.48 0) (effects (font (size 1.27 1.27)) (hide yes)))
  (pin "1"))
 (symbol
  (lib_id "power:GND")
  (at 138.43 149.86 270)
  (unit 1)
  (exclude_from_sim no)
  (in_bom yes)
  (on_board yes)
  (dnp no)
  (fields_autoplaced yes)
  (property "Reference" "#PWR028" (at 132.08 149.86 0) (effects (font (size 1.27 1.27)) (hide yes)))
  (property "Value" "GND" (at 134.62 149.8599 90) (effects (font (size 1.27 1.27)) (justify right)))
  (property "Footprint" "" (at 138.43 149.86 0) (effects (font (size 1.27 1.27)) (hide yes)))
  (property "Datasheet" "" (at 138.43 149.86 0) (effects (font (size 1.27 1.27)) (hide yes)))
  (property "Description" "Power symbol creates a global label with name \"GND\" , ground" (at 138.43 149.86 0) (effects (font (size 1.27 1.27)) (hide yes)))
  (pin "1"))
 (symbol
  (lib_id "Connector:Conn_01x04_Pin")
  (at 148.59 162.56 180)
  (unit 1)
  (exclude_from_sim no)
  (in_bom yes)
  (on_board yes)
  (dnp no)
  (fields_autoplaced yes)
  (property "Reference" "J1" (at 149.86 160.0199 0) (effects (font (size 1.27 1.27)) (justify right)))
  (property "Value" "Programming" (at 149.86 162.5599 0) (effects (font (size 1.27 1.27)) (justify right)))
  (property "Footprint" "Connector_PinHeader_2.54mm:PinHeader_1x04_P2.54mm_Vertical" (at 148.59 162.56 0) (effects (font (size 1.27 1.27)) (hide yes)))
  (property "Datasheet" "~" (at 148.59 162.56 0) (effects (font (size 1.27 1.27)) (hide yes)))
  (property "Description" "Generic connector, single row, 01x04, script generated" (at 148.59 162.56 0) (effects (font (size 1.27 1.27)) (hide yes)))
  (pin "3")
  (pin "1")
  (pin "4")
  (pin "2"))
 (symbol
  (lib_id "Connector:Conn_01x02_Pin")
  (at 148.59 149.86 180)
  (unit 1)
  (exclude_from_sim no)
  (in_bom yes)
  (on_board yes)
  (dnp no)
  (fields_autoplaced yes)
  (property "Reference" "J3" (at 149.86 147.3199 0) (effects (font (size 1.27 1.27)) (justify right)))
  (property "Value" "Reset" (at 149.86 149.8599 0) (effects (font (size 1.27 1.27)) (justify right)))
  (property "Footprint" "Connector_PinHeader_2.54mm:PinHeader_1x02_P2.54mm_Vertical" (at 148.59 149.86 0) (effects (font (size 1.27 1.27)) (hide yes)))
  (property "Datasheet" "~" (at 148.59 149.86 0) (effects (font (size 1.27 1.27)) (hide yes)))
  (property "Description" "Generic connector, single row, 01x02, script generated" (at 148.59 149.86 0) (effects (font (size 1.27 1.27)) (hide yes)))
  (pin "2")
  (pin "1"))
 (symbol
  (lib_id "power:GND")
  (at 92.71 133.35 0)
  (unit 1)
  (exclude_from_sim no)
  (in_bom yes)
  (on_board yes)
  (dnp no)
  (fields_autoplaced yes)
  (property "Reference" "#PWR023" (at 92.71 139.7 0) (effects (font (size 1.27 1.27)) (hide yes)))
  (property "Value" "GND" (at 92.71 138.43 0) (effects (font (size 1.27 1.27))))
  (property "Footprint" "" (at 92.71 133.35 0) (effects (font (size 1.27 1.27)) (hide yes)))
  (property "Datasheet" "" (at 92.71 133.35 0) (effects (font (size 1.27 1.27)) (hide yes)))
  (property "Description" "Power symbol creates a global label with name \"GND\" , ground" (at 92.71 133.35 0) (effects (font (size 1.27 1.27)) (hide yes)))
  (pin "1"))
 (symbol
  (lib_id "power:GND")
  (at 139.7 189.23 270)
  (unit 1)
  (exclude_from_sim no)
  (in_bom yes)
  (on_board yes)
  (dnp no)
  (fields_autoplaced yes)
  (property "Reference" "#PWR05" (at 133.35 189.23 0) (effects (font (size 1.27 1.27)) (hide yes)))
  (property "Value" "GND" (at 135.89 189.2299 90) (effects (font (size 1.27 1.27)) (justify right)))
  (property "Footprint" "" (at 139.7 189.23 0) (effects (font (size 1.27 1.27)) (hide yes)))
  (property "Datasheet" "" (at 139.7 189.23 0) (effects (font (size 1.27 1.27)) (hide yes)))
  (property "Description" "Power symbol creates a global label with name \"GND\" , ground" (at 139.7 189.23 0) (effects (font (size 1.27 1.27)) (hide yes)))
  (pin "1"))
 (symbol
  (lib_id "power:GND")
  (at 73.66 95.25 270)
  (unit 1)
  (exclude_from_sim no)
  (in_bom yes)
  (on_board yes)
  (dnp no)
  (fields_autoplaced yes)
  (property "Reference" "#PWR020" (at 67.31 95.25 0) (effects (font (size 1.27 1.27)) (hide yes)))
  (property "Value" "GND" (at 69.85 95.2499 90) (effects (font (size 1.27 1.27)) (justify right)))
  (property "Footprint" "" (at 73.66 95.25 0) (effects (font (size 1.27 1.27)) (hide yes)))
  (property "Datasheet" "" (at 73.66 95.25 0) (effects (font (size 1.27 1.27)) (hide yes)))
  (property "Description" "Power symbol creates a global label with name \"GND\" , ground" (at 73.66 95.25 0) (effects (font (size 1.27 1.27)) (hide yes)))
  (pin "1"))
 (symbol
  (lib_id "Device:R")
  (at 113.03 97.79 0)
  (unit 1)
  (exclude_from_sim no)
  (in_bom yes)
  (on_board yes)
  (dnp no)
  (fields_autoplaced yes)
  (property "Reference" "R2" (at 115.57 96.5199 0) (effects (font (size 1.27 1.27)) (justify left)))
  (property "Value" "4.7K" (at 115.57 99.0599 0) (effects (font (size 1.27 1.27)) (justify left)))
  (property "Footprint" "Resistor_SMD:R_0805_2012Metric_Pad1.20x1.40mm_HandSolder" (at 111.252 97.79 90) (effects (font (size 1.27 1.27)) (hide yes)))
  (property "Datasheet" "~" (at 113.03 97.79 0) (effects (font (size 1.27 1.27)) (hide yes)))
  (property "Description" "Resistor" (at 113.03 97.79 0) (effects (font (size 1.27 1.27)) (hide yes)))
  (pin "2")
  (pin "1"))
 (symbol
  (lib_id "Connector:Conn_01x04_Pin")
  (at 149.86 177.8 180)
  (unit 1)
  (exclude_from_sim no)
  (in_bom yes)
  (on_board yes)
  (dnp no)
  (fields_autoplaced yes)
  (property "Reference" "J2" (at 151.13 175.2599 0) (effects (font (size 1.27 1.27)) (justify right)))
  (property "Value" "I2C" (at 151.13 177.7999 0) (effects (font (size 1.27 1.27)) (justify right)))
  (property "Footprint" "Connector_JST:JST_XH_B4B-XH-A_1x04_P2.50mm_Vertical" (at 149.86 177.8 0) (effects (font (size 1.27 1.27)) (hide yes)))
  (property "Datasheet" "~" (at 149.86 177.8 0) (effects (font (size 1.27 1.27)) (hide yes)))
  (property "Description" "Generic connector, single row, 01x04, script generated" (at 149.86 177.8 0) (effects (font (size 1.27 1.27)) (hide yes)))
  (pin "3")
  (pin "1")
  (pin "4")
  (pin "2"))
 (symbol
  (lib_id "power:GND")
  (at 210.82 118.11 90)
  (unit 1)
  (exclude_from_sim no)
  (in_bom yes)
  (on_board yes)
  (dnp no)
  (fields_autoplaced yes)
  (property "Reference" "#PWR01" (at 217.17 118.11 0) (effects (font (size 1.27 1.27)) (hide yes)))
  (property "Value" "GND" (at 214.63 118.1101 90) (effects (font (size 1.27 1.27)) (justify right)))
  (property "Footprint" "" (at 210.82 118.11 0) (effects (font (size 1.27 1.27)) (hide yes)))
  (property "Datasheet" "" (at 210.82 118.11 0) (effects (font (size 1.27 1.27)) (hide yes)))
  (property "Description" "Power symbol creates a global label with name \"GND\" , ground" (at 210.82 118.11 0) (effects (font (size 1.27 1.27)) (hide yes)))
  (pin "1"))
 (symbol
  (lib_id "Device:C")
  (at 83.82 95.25 90)
  (unit 1)
  (exclude_from_sim no)
  (in_bom yes)
  (on_board yes)
  (dnp no)
  (fields_autoplaced yes)
  (property "Reference" "C14" (at 83.82 87.63 90) (effects (font (size 1.27 1.27))))
  (property "Value" "100nF" (at 83.82 90.17 90) (effects (font (size 1.27 1.27))))
  (property "Footprint" "Capacitor_SMD:C_0805_2012Metric_Pad1.18x1.45mm_HandSolder" (at 87.63 94.2848 0) (effects (font (size 1.27 1.27)) (hide yes)))
  (property "Datasheet" "~" (at 83.82 95.25 0) (effects (font (size 1.27 1.27)) (hide yes)))
  (property "Description" "Unpolarized capacitor" (at 83.82 95.25 0) (effects (font (size 1.27 1.27)) (hide yes)))
  (pin "1")
  (pin "2"))
 (symbol
  (lib_id "power:+5V")
  (at 210.82 115.57 270)
  (unit 1)
  (exclude_from_sim no)
  (in_bom yes)
  (on_board yes)
  (dnp no)
  (fields_autoplaced yes)
  (property "Reference" "#PWR02" (at 207.01 115.57 0) (effects (font (size 1.27 1.27)) (hide yes)))
  (property "Value" "VCC" (at 214.63 115.5699 90) (effects (font (size 1.27 1.27)) (justify left)))
  (property "Footprint" "" (at 210.82 115.57 0) (effects (font (size 1.27 1.27)) (hide yes)))
  (property "Datasheet" "" (at 210.82 115.57 0) (effects (font (size 1.27 1.27)) (hide yes)))
  (property "Description" "Power symbol creates a global label with name \"+5V\"" (at 210.82 115.57 0) (effects (font (size 1.27 1.27)) (hide yes)))
  (pin "1"))
 (sheet_instances
  (path ""
   (page "1")))
 (embedded_fonts no))
